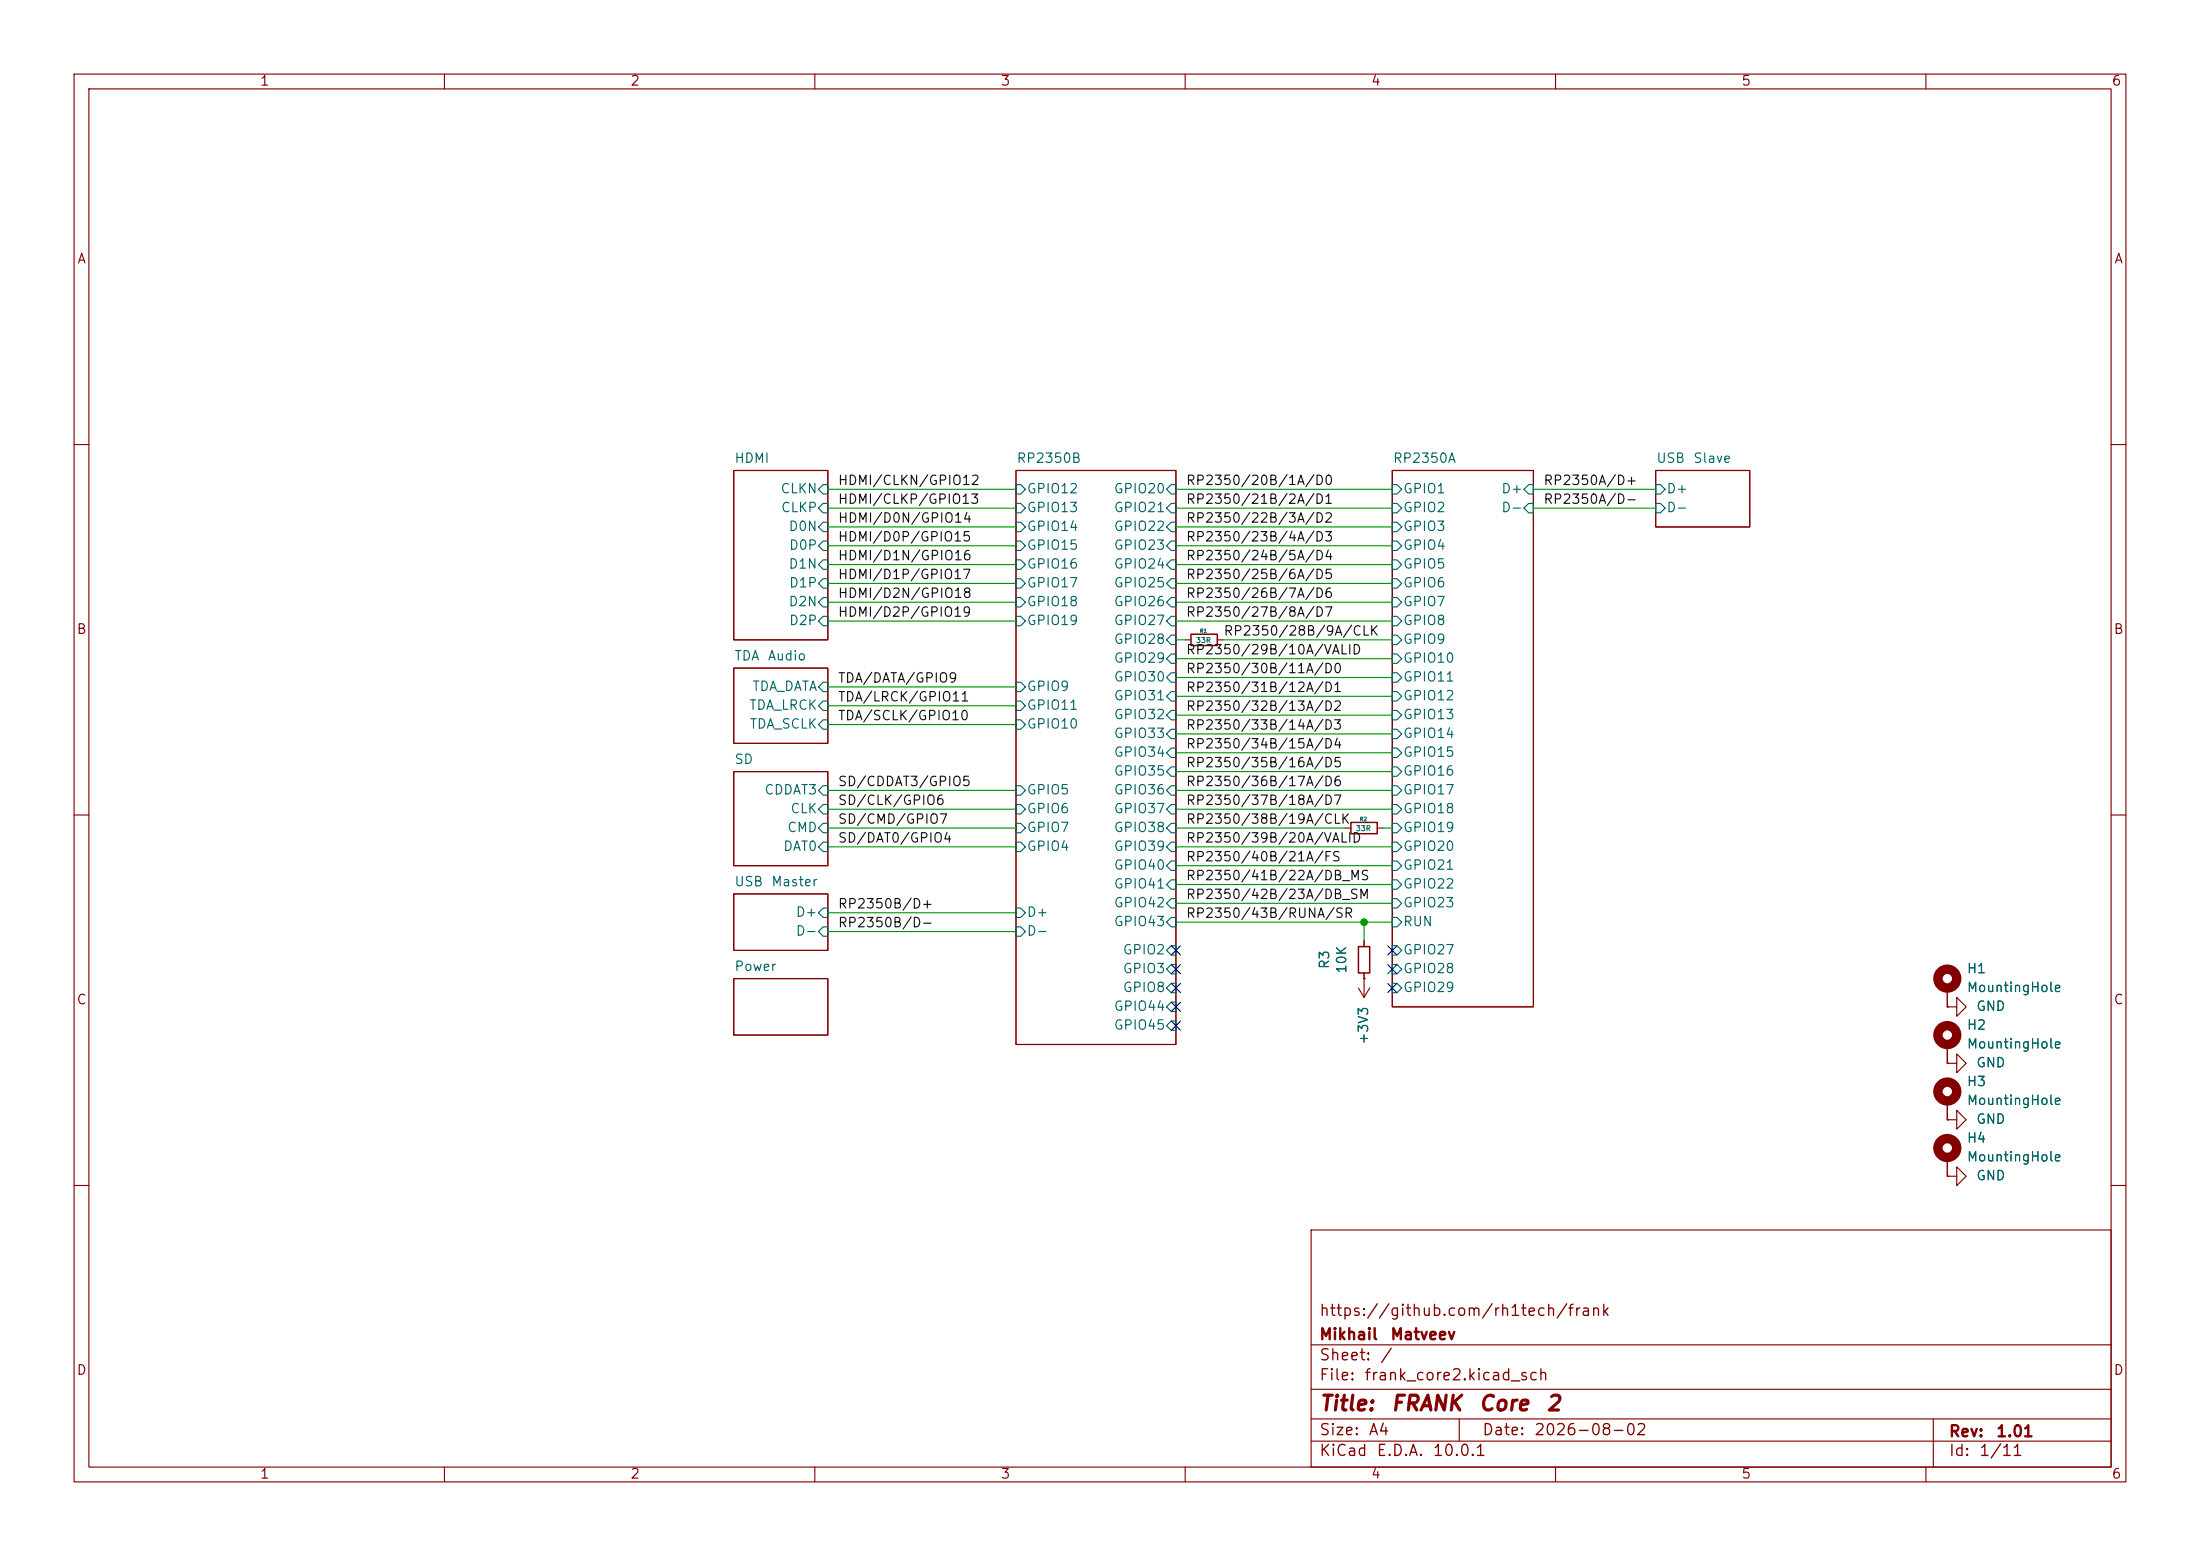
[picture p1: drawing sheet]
(kicad_sch
 (version 20260306)
 (generator "eeschema")
 (generator_version "10.0")
 (paper "A4")
 (title_block
  (title "${NAME}")
  (date "${DATE}")
  (rev "${VERSION}")
  (company "Mikhail Matveev")
  (comment 1 "https://github.com/rh1tech/frank"))
 (lib_symbols
  (symbol "FRANK:+3V3"
   (power global)
   (pin_numbers (hide yes))
   (pin_names
    (offset 0) (hide yes)) (exclude_from_sim no) (in_bom yes) (on_board yes)
   (in_pos_files yes)
   (duplicate_pin_numbers_are_jumpers no)
   (property "Reference" "#PWR" (at 0 -3.81 0) (show_name no) (do_not_autoplace no) (hide yes) (effects (font (size 1.27 1.27))))
   (property "Value" "+3V3" (at 0 3.556 0) (show_name no) (do_not_autoplace no) (effects (font (size 1.27 1.27))))
   (property "Footprint" "" (at 0 0 0) (show_name no) (do_not_autoplace no) (hide yes) (effects (font (size 1.27 1.27))))
   (property "Datasheet" "" (at 0 0 0) (show_name no) (do_not_autoplace no) (hide yes) (effects (font (size 1.27 1.27))))
   (property "Description" "Power symbol creates a global label with name \"+3V3\"" (at 0 0 0) (show_name no) (do_not_autoplace no) (hide yes) (effects (font (size 1.27 1.27))))
   (symbol "+3V3_0_1"
    (polyline (pts (xy -0.762 1.27) (xy 0 2.54)) (stroke (width 0) (type default)) (fill (type none)))
    (polyline (pts (xy 0 2.54) (xy 0.762 1.27)) (stroke (width 0) (type default)) (fill (type none)))
    (polyline (pts (xy 0 0) (xy 0 2.54)) (stroke (width 0) (type default)) (fill (type none))))
   (symbol "+3V3_1_1"
    (pin power_in line (at 0 0 90) (length 0) (name "" (effects (font (size 1.27 1.27)))) (number "1" (effects (font (size 1.27 1.27))))))
   (embedded_fonts no))
  (symbol "FRANK:GND"
   (power global)
   (pin_numbers (hide yes))
   (pin_names
    (offset 0) (hide yes)) (exclude_from_sim no) (in_bom yes) (on_board yes)
   (in_pos_files yes)
   (duplicate_pin_numbers_are_jumpers no)
   (property "Reference" "#PWR" (at 0 -6.35 0) (show_name no) (do_not_autoplace no) (hide yes) (effects (font (size 1.27 1.27))))
   (property "Value" "GND" (at 0 -3.81 0) (show_name no) (do_not_autoplace no) (effects (font (size 1.27 1.27))))
   (property "Footprint" "" (at 0 0 0) (show_name no) (do_not_autoplace no) (hide yes) (effects (font (size 1.27 1.27))))
   (property "Datasheet" "" (at 0 0 0) (show_name no) (do_not_autoplace no) (hide yes) (effects (font (size 1.27 1.27))))
   (property "Description" "Power symbol creates a global label with name \"GND\" , ground" (at 0 0 0) (show_name no) (do_not_autoplace no) (hide yes) (effects (font (size 1.27 1.27))))
   (symbol "GND_0_1"
    (polyline (pts (xy 0 0) (xy 0 -1.27) (xy 1.27 -1.27) (xy 0 -2.54) (xy -1.27 -1.27) (xy 0 -1.27)) (stroke (width 0) (type default)) (fill (type none))))
   (symbol "GND_1_1"
    (pin power_in line (at 0 0 270) (length 0) (name "" (effects (font (size 1.27 1.27)))) (number "1" (effects (font (size 1.27 1.27))))))
   (embedded_fonts no))
  (symbol "FRANK:LED"
   (pin_numbers (hide yes))
   (pin_names
    (offset 1.016) (hide yes)) (exclude_from_sim no) (in_bom yes) (on_board yes)
   (in_pos_files yes)
   (duplicate_pin_numbers_are_jumpers no)
   (property "Reference" "D" (at 0 2.54 0) (show_name no) (do_not_autoplace no) (effects (font (size 1.27 1.27))))
   (property "Value" "LED" (at 0 -2.54 0) (show_name no) (do_not_autoplace no) (effects (font (size 1.27 1.27))))
   (property "Footprint" "" (at 0 0 0) (show_name no) (do_not_autoplace no) (hide yes) (effects (font (size 1.27 1.27))))
   (property "Datasheet" "" (at 0 0 0) (show_name no) (do_not_autoplace no) (hide yes) (effects (font (size 1.27 1.27))))
   (property "Description" "Light emitting diode" (at 0 0 0) (show_name no) (do_not_autoplace no) (hide yes) (effects (font (size 1.27 1.27))))
   (property "Sim.Pins" "1=K 2=A" (at 0 0 0) (show_name no) (do_not_autoplace no) (hide yes) (effects (font (size 1.27 1.27))))
   (symbol "LED_0_1"
    (polyline (pts (xy -3.048 -0.762) (xy -4.572 -2.286) (xy -3.81 -2.286) (xy -4.572 -2.286) (xy -4.572 -1.524)) (stroke (width 0) (type default)) (fill (type none)))
    (polyline (pts (xy -1.778 -0.762) (xy -3.302 -2.286) (xy -2.54 -2.286) (xy -3.302 -2.286) (xy -3.302 -1.524)) (stroke (width 0) (type default)) (fill (type none)))
    (polyline (pts (xy -1.27 0) (xy 1.27 0)) (stroke (width 0) (type default)) (fill (type none)))
    (polyline (pts (xy -1.27 -1.27) (xy -1.27 1.27)) (stroke (width 0.254) (type default)) (fill (type none)))
    (polyline (pts (xy 1.27 -1.27) (xy 1.27 1.27) (xy -1.27 0) (xy 1.27 -1.27)) (stroke (width 0.254) (type default)) (fill (type none))))
   (symbol "LED_1_1"
    (pin passive line (at -3.81 0 0) (length 2.54) (name "K" (effects (font (size 1.27 1.27)))) (number "1" (effects (font (size 1.27 1.27)))))
    (pin passive line (at 3.81 0 180) (length 2.54) (name "A" (effects (font (size 1.27 1.27)))) (number "2" (effects (font (size 1.27 1.27))))))
   (embedded_fonts no))
  (symbol "FRANK:MountingHole_Pad"
   (pin_numbers (hide yes))
   (pin_names
    (offset 1.016) (hide yes)) (exclude_from_sim no) (in_bom no) (on_board yes)
   (in_pos_files yes)
   (duplicate_pin_numbers_are_jumpers no)
   (property "Reference" "H" (at 0 6.35 0) (show_name no) (do_not_autoplace no) (effects (font (size 1.27 1.27))))
   (property "Value" "MountingHole_Pad" (at 0 4.445 0) (show_name no) (do_not_autoplace no) (effects (font (size 1.27 1.27))))
   (property "Footprint" "" (at 0 0 0) (show_name no) (do_not_autoplace no) (hide yes) (effects (font (size 1.27 1.27))))
   (property "Datasheet" "" (at 0 0 0) (show_name no) (do_not_autoplace no) (hide yes) (effects (font (size 1.27 1.27))))
   (property "Description" "Mounting Hole with connection" (at 0 0 0) (show_name no) (do_not_autoplace no) (hide yes) (effects (font (size 1.27 1.27))))
   (symbol "MountingHole_Pad_0_1"
    (circle (center 0 1.27) (radius 1.27) (stroke (width 1.27) (type default)) (fill (type none))))
   (symbol "MountingHole_Pad_1_1"
    (pin input line (at 0 -2.54 90) (length 2.54) (name "1" (effects (font (size 1.27 1.27)))) (number "1" (effects (font (size 1.27 1.27))))))
   (embedded_fonts no))
  (symbol "FRANK:R"
   (pin_numbers (hide yes))
   (pin_names
    (offset 0)) (exclude_from_sim no) (in_bom yes) (on_board yes)
   (in_pos_files yes)
   (duplicate_pin_numbers_are_jumpers no)
   (property "Reference" "R" (at 2.032 0 90) (show_name no) (do_not_autoplace no) (effects (font (size 1.27 1.27))))
   (property "Value" "R" (at 0 0 90) (show_name no) (do_not_autoplace no) (effects (font (size 1.27 1.27))))
   (property "Footprint" "" (at -1.778 0 90) (show_name no) (do_not_autoplace no) (hide yes) (effects (font (size 1.27 1.27))))
   (property "Datasheet" "" (at 0 0 0) (show_name no) (do_not_autoplace no) (hide yes) (effects (font (size 1.27 1.27))))
   (property "Description" "Resistor" (at 0 0 0) (show_name no) (do_not_autoplace no) (hide yes) (effects (font (size 1.27 1.27))))
   (symbol "R_0_1"
    (rectangle (start -1.016 -2.54) (end 1.016 2.54) (stroke (width 0.254) (type default)) (fill (type none))))
   (symbol "R_1_1"
    (pin passive line (at 0 3.81 270) (length 1.27) (name "" (effects (font (size 1.27 1.27)))) (number "1" (effects (font (size 1.27 1.27)))))
    (pin passive line (at 0 -3.81 90) (length 1.27) (name "" (effects (font (size 1.27 1.27)))) (number "2" (effects (font (size 1.27 1.27))))))
   (embedded_fonts no))
  (symbol "FRANK:R_Small"
   (pin_numbers (hide yes))
   (pin_names
    (offset 0.254) (hide yes)) (exclude_from_sim no) (in_bom yes) (on_board yes)
   (in_pos_files yes)
   (duplicate_pin_numbers_are_jumpers no)
   (property "Reference" "R" (at 0 0 90) (show_name no) (do_not_autoplace no) (effects (font (size 1.016 1.016))))
   (property "Value" "R_Small" (at 1.778 0 90) (show_name no) (do_not_autoplace no) (effects (font (size 1.27 1.27))))
   (property "Footprint" "" (at 0 0 0) (show_name no) (do_not_autoplace no) (hide yes) (effects (font (size 1.27 1.27))))
   (property "Datasheet" "" (at 0 0 0) (show_name no) (do_not_autoplace no) (hide yes) (effects (font (size 1.27 1.27))))
   (property "Description" "Resistor, small symbol" (at 0 0 0) (show_name no) (do_not_autoplace no) (hide yes) (effects (font (size 1.27 1.27))))
   (symbol "R_Small_0_1"
    (rectangle (start -0.762 1.778) (end 0.762 -1.778) (stroke (width 0.2032) (type default)) (fill (type none))))
   (symbol "R_Small_1_1"
    (pin passive line (at 0 2.54 270) (length 0.762) (name "" (effects (font (size 1.27 1.27)))) (number "1" (effects (font (size 1.27 1.27)))))
    (pin passive line (at 0 -2.54 90) (length 0.762) (name "" (effects (font (size 1.27 1.27)))) (number "2" (effects (font (size 1.27 1.27))))))
   (embedded_fonts no)))
 (junction
  (at 184.15 124.46)
  (diameter 0)
  (color 0 0 0 0))
 (no_connect
  (at 187.96 133.35))
 (no_connect
  (at 158.75 133.35))
 (no_connect
  (at 158.75 130.81))
 (no_connect
  (at 158.75 135.89))
 (no_connect
  (at 158.75 138.43))
 (no_connect
  (at 187.96 128.27))
 (no_connect
  (at 187.96 130.81))
 (no_connect
  (at 158.75 128.27))
 (wire
  (pts (xy 207.01 66.04) (xy 223.52 66.04))
  (stroke (width 0) (type default)))
 (wire
  (pts (xy 184.15 124.46) (xy 187.96 124.46))
  (stroke (width 0) (type default)))
 (wire
  (pts (xy 158.75 124.46) (xy 184.15 124.46))
  (stroke (width 0) (type default)))
 (wire
  (pts (xy 158.75 119.38) (xy 187.96 119.38))
  (stroke (width 0) (type default)))
 (wire
  (pts (xy 158.75 83.82) (xy 187.96 83.82))
  (stroke (width 0) (type default)))
 (wire
  (pts (xy 111.76 114.3) (xy 137.16 114.3))
  (stroke (width 0) (type default)))
 (wire
  (pts (xy 158.75 78.74) (xy 187.96 78.74))
  (stroke (width 0) (type default)))
 (wire
  (pts (xy 158.75 109.22) (xy 187.96 109.22))
  (stroke (width 0) (type default)))
 (wire
  (pts (xy 111.76 83.82) (xy 137.16 83.82))
  (stroke (width 0) (type default)))
 (wire
  (pts (xy 158.75 111.76) (xy 181.61 111.76))
  (stroke (width 0) (type default)))
 (wire
  (pts (xy 158.75 73.66) (xy 187.96 73.66))
  (stroke (width 0) (type default)))
 (wire
  (pts (xy 111.76 68.58) (xy 137.16 68.58))
  (stroke (width 0) (type default)))
 (wire
  (pts (xy 158.75 86.36) (xy 160.02 86.36))
  (stroke (width 0) (type default)))
 (wire
  (pts (xy 111.76 73.66) (xy 137.16 73.66))
  (stroke (width 0) (type default)))
 (wire
  (pts (xy 158.75 81.28) (xy 187.96 81.28))
  (stroke (width 0) (type default)))
 (wire
  (pts (xy 158.75 93.98) (xy 187.96 93.98))
  (stroke (width 0) (type default)))
 (wire
  (pts (xy 111.76 125.73) (xy 137.16 125.73))
  (stroke (width 0) (type default)))
 (wire
  (pts (xy 111.76 106.68) (xy 137.16 106.68))
  (stroke (width 0) (type default)))
 (wire
  (pts (xy 158.75 88.9) (xy 187.96 88.9))
  (stroke (width 0) (type default)))
 (wire
  (pts (xy 158.75 121.92) (xy 187.96 121.92))
  (stroke (width 0) (type default)))
 (wire
  (pts (xy 158.75 76.2) (xy 187.96 76.2))
  (stroke (width 0) (type default)))
 (wire
  (pts (xy 158.75 68.58) (xy 187.96 68.58))
  (stroke (width 0) (type default)))
 (wire
  (pts (xy 207.01 68.58) (xy 223.52 68.58))
  (stroke (width 0) (type default)))
 (wire
  (pts (xy 184.15 127) (xy 184.15 124.46))
  (stroke (width 0) (type default)))
 (wire
  (pts (xy 158.75 114.3) (xy 187.96 114.3))
  (stroke (width 0) (type default)))
 (wire
  (pts (xy 111.76 76.2) (xy 137.16 76.2))
  (stroke (width 0) (type default)))
 (wire
  (pts (xy 158.75 106.68) (xy 187.96 106.68))
  (stroke (width 0) (type default)))
 (wire
  (pts (xy 111.76 81.28) (xy 137.16 81.28))
  (stroke (width 0) (type default)))
 (wire
  (pts (xy 111.76 109.22) (xy 137.16 109.22))
  (stroke (width 0) (type default)))
 (wire
  (pts (xy 111.76 111.76) (xy 137.16 111.76))
  (stroke (width 0) (type default)))
 (wire
  (pts (xy 111.76 78.74) (xy 137.16 78.74))
  (stroke (width 0) (type default)))
 (wire
  (pts (xy 158.75 91.44) (xy 187.96 91.44))
  (stroke (width 0) (type default)))
 (wire
  (pts (xy 111.76 97.79) (xy 137.16 97.79))
  (stroke (width 0) (type default)))
 (wire
  (pts (xy 158.75 96.52) (xy 187.96 96.52))
  (stroke (width 0) (type default)))
 (wire
  (pts (xy 111.76 66.04) (xy 137.16 66.04))
  (stroke (width 0) (type default)))
 (wire
  (pts (xy 186.69 111.76) (xy 187.96 111.76))
  (stroke (width 0) (type default)))
 (wire
  (pts (xy 158.75 99.06) (xy 187.96 99.06))
  (stroke (width 0) (type default)))
 (wire
  (pts (xy 158.75 101.6) (xy 187.96 101.6))
  (stroke (width 0) (type default)))
 (wire
  (pts (xy 111.76 95.25) (xy 137.16 95.25))
  (stroke (width 0) (type default)))
 (wire
  (pts (xy 158.75 71.12) (xy 187.96 71.12))
  (stroke (width 0) (type default)))
 (wire
  (pts (xy 111.76 71.12) (xy 137.16 71.12))
  (stroke (width 0) (type default)))
 (wire
  (pts (xy 158.75 66.04) (xy 187.96 66.04))
  (stroke (width 0) (type default)))
 (wire
  (pts (xy 158.75 104.14) (xy 187.96 104.14))
  (stroke (width 0) (type default)))
 (wire
  (pts (xy 158.75 116.84) (xy 187.96 116.84))
  (stroke (width 0) (type default)))
 (wire
  (pts (xy 165.1 86.36) (xy 187.96 86.36))
  (stroke (width 0) (type default)))
 (wire
  (pts (xy 111.76 123.19) (xy 137.16 123.19))
  (stroke (width 0) (type default)))
 (wire
  (pts (xy 111.76 92.71) (xy 137.16 92.71))
  (stroke (width 0) (type default)))
 (label "RP2350{slash}33B{slash}14A{slash}D3"
  (at 160.02 99.06 0)
  (effects (font (size 1.27 1.27)) (justify left bottom)))
 (label "HDMI{slash}CLKN{slash}GPIO12"
  (at 113.03 66.04 0)
  (effects (font (size 1.27 1.27)) (justify left bottom)))
 (label "RP2350B{slash}D+"
  (at 113.03 123.19 0)
  (effects (font (size 1.27 1.27)) (justify left bottom)))
 (label "SD{slash}CMD{slash}GPIO7"
  (at 113.03 111.76 0)
  (effects (font (size 1.27 1.27)) (justify left bottom)))
 (label "RP2350{slash}41B{slash}22A{slash}DB_MS"
  (at 160.02 119.38 0)
  (effects (font (size 1.27 1.27)) (justify left bottom)))
 (label "RP2350{slash}36B{slash}17A{slash}D6"
  (at 160.02 106.68 0)
  (effects (font (size 1.27 1.27)) (justify left bottom)))
 (label "RP2350{slash}32B{slash}13A{slash}D2"
  (at 160.02 96.52 0)
  (effects (font (size 1.27 1.27)) (justify left bottom)))
 (label "HDMI{slash}D1N{slash}GPIO16"
  (at 113.03 76.2 0)
  (effects (font (size 1.27 1.27)) (justify left bottom)))
 (label "TDA{slash}SCLK{slash}GPIO10"
  (at 113.03 97.79 0)
  (effects (font (size 1.27 1.27)) (justify left bottom)))
 (label "SD{slash}DAT0{slash}GPIO4"
  (at 113.03 114.3 0)
  (effects (font (size 1.27 1.27)) (justify left bottom)))
 (label "RP2350{slash}39B{slash}20A{slash}VALID"
  (at 160.02 114.3 0)
  (effects (font (size 1.27 1.27)) (justify left bottom)))
 (label "RP2350{slash}34B{slash}15A{slash}D4"
  (at 160.02 101.6 0)
  (effects (font (size 1.27 1.27)) (justify left bottom)))
 (label "RP2350{slash}24B{slash}5A{slash}D4"
  (at 160.02 76.2 0)
  (effects (font (size 1.27 1.27)) (justify left bottom)))
 (label "RP2350{slash}28B{slash}9A{slash}CLK"
  (at 165.1 86.36 0)
  (effects (font (size 1.27 1.27)) (justify left bottom)))
 (label "TDA{slash}LRCK{slash}GPIO11"
  (at 113.03 95.25 0)
  (effects (font (size 1.27 1.27)) (justify left bottom)))
 (label "RP2350{slash}21B{slash}2A{slash}D1"
  (at 160.02 68.58 0)
  (effects (font (size 1.27 1.27)) (justify left bottom)))
 (label "RP2350{slash}20B{slash}1A{slash}D0"
  (at 160.02 66.04 0)
  (effects (font (size 1.27 1.27)) (justify left bottom)))
 (label "HDMI{slash}D2P{slash}GPIO19"
  (at 113.03 83.82 0)
  (effects (font (size 1.27 1.27)) (justify left bottom)))
 (label "RP2350{slash}23B{slash}4A{slash}D3"
  (at 160.02 73.66 0)
  (effects (font (size 1.27 1.27)) (justify left bottom)))
 (label "RP2350{slash}31B{slash}12A{slash}D1"
  (at 160.02 93.98 0)
  (effects (font (size 1.27 1.27)) (justify left bottom)))
 (label "HDMI{slash}CLKP{slash}GPIO13"
  (at 113.03 68.58 0)
  (effects (font (size 1.27 1.27)) (justify left bottom)))
 (label "RP2350{slash}30B{slash}11A{slash}D0"
  (at 160.02 91.44 0)
  (effects (font (size 1.27 1.27)) (justify left bottom)))
 (label "SD{slash}CDDAT3{slash}GPIO5"
  (at 113.03 106.68 0)
  (effects (font (size 1.27 1.27)) (justify left bottom)))
 (label "RP2350{slash}29B{slash}10A{slash}VALID"
  (at 160.02 88.9 0)
  (effects (font (size 1.27 1.27)) (justify left bottom)))
 (label "HDMI{slash}D0P{slash}GPIO15"
  (at 113.03 73.66 0)
  (effects (font (size 1.27 1.27)) (justify left bottom)))
 (label "RP2350{slash}38B{slash}19A{slash}CLK"
  (at 160.02 111.76 0)
  (effects (font (size 1.27 1.27)) (justify left bottom)))
 (label "RP2350{slash}35B{slash}16A{slash}D5"
  (at 160.02 104.14 0)
  (effects (font (size 1.27 1.27)) (justify left bottom)))
 (label "RP2350{slash}26B{slash}7A{slash}D6"
  (at 160.02 81.28 0)
  (effects (font (size 1.27 1.27)) (justify left bottom)))
 (label "RP2350A{slash}D+"
  (at 208.28 66.04 0)
  (effects (font (size 1.27 1.27)) (justify left bottom)))
 (label "RP2350{slash}43B{slash}RUNA{slash}SR"
  (at 160.02 124.46 0)
  (effects (font (size 1.27 1.27)) (justify left bottom)))
 (label "RP2350{slash}22B{slash}3A{slash}D2"
  (at 160.02 71.12 0)
  (effects (font (size 1.27 1.27)) (justify left bottom)))
 (label "TDA{slash}DATA{slash}GPIO9"
  (at 113.03 92.71 0)
  (effects (font (size 1.27 1.27)) (justify left bottom)))
 (label "RP2350{slash}40B{slash}21A{slash}FS"
  (at 160.02 116.84 0)
  (effects (font (size 1.27 1.27)) (justify left bottom)))
 (label "RP2350{slash}25B{slash}6A{slash}D5"
  (at 160.02 78.74 0)
  (effects (font (size 1.27 1.27)) (justify left bottom)))
 (label "HDMI{slash}D2N{slash}GPIO18"
  (at 113.03 81.28 0)
  (effects (font (size 1.27 1.27)) (justify left bottom)))
 (label "RP2350A{slash}D-"
  (at 208.28 68.58 0)
  (effects (font (size 1.27 1.27)) (justify left bottom)))
 (label "RP2350{slash}27B{slash}8A{slash}D7"
  (at 160.02 83.82 0)
  (effects (font (size 1.27 1.27)) (justify left bottom)))
 (label "HDMI{slash}D1P{slash}GPIO17"
  (at 113.03 78.74 0)
  (effects (font (size 1.27 1.27)) (justify left bottom)))
 (label "RP2350{slash}42B{slash}23A{slash}DB_SM"
  (at 160.02 121.92 0)
  (effects (font (size 1.27 1.27)) (justify left bottom)))
 (label "RP2350{slash}37B{slash}18A{slash}D7"
  (at 160.02 109.22 0)
  (effects (font (size 1.27 1.27)) (justify left bottom)))
 (label "HDMI{slash}D0N{slash}GPIO14"
  (at 113.0412 71.12 0)
  (effects (font (size 1.27 1.27)) (justify left bottom)))
 (label "RP2350B{slash}D-"
  (at 113.03 125.73 0)
  (effects (font (size 1.27 1.27)) (justify left bottom)))
 (label "SD{slash}CLK{slash}GPIO6"
  (at 113.03 109.22 0)
  (effects (font (size 1.27 1.27)) (justify left bottom)))
 (symbol
  (lib_id "FRANK:GND")
  (at 262.89 151.13 90)
  (unit 1)
  (body_style 1)
  (exclude_from_sim no)
  (in_bom yes)
  (on_board yes)
  (in_pos_files yes)
  (dnp no)
  (property "Reference" "#PWR04" (at 269.24 151.13 0) (hide yes) (show_name no) (do_not_autoplace no) (effects (font (size 1.27 1.27))))
  (property "Value" "GND" (at 266.7 151.1301 90) (show_name no) (do_not_autoplace no) (effects (font (size 1.27 1.27)) (justify right)))
  (property "Footprint" "" (at 262.89 151.13 0) (hide yes) (show_name no) (do_not_autoplace no) (effects (font (size 1.27 1.27))))
  (property "Datasheet" "" (at 262.89 151.13 0) (hide yes) (show_name no) (do_not_autoplace no) (effects (font (size 1.27 1.27))))
  (property "Description" "Power symbol creates a global label with name \"GND\" , ground" (at 262.89 151.13 0) (hide yes) (show_name no) (do_not_autoplace no) (effects (font (size 1.27 1.27))))
  (pin "1"))
 (symbol
  (lib_id "FRANK:MountingHole_Pad")
  (at 262.89 148.59 0)
  (unit 1)
  (body_style 1)
  (exclude_from_sim no)
  (in_bom no)
  (on_board yes)
  (in_pos_files yes)
  (dnp no)
  (fields_autoplaced yes)
  (property "Reference" "H3" (at 265.43 146.0499 0) (show_name no) (do_not_autoplace no) (effects (font (size 1.27 1.27)) (justify left)))
  (property "Value" "MountingHole" (at 265.43 148.5899 0) (show_name no) (do_not_autoplace no) (effects (font (size 1.27 1.27)) (justify left)))
  (property "Footprint" "FRANK:MountingHole_2.5mm_Pad_Via" (at 262.89 148.59 0) (hide yes) (show_name no) (do_not_autoplace no) (effects (font (size 1.27 1.27))))
  (property "Datasheet" "" (at 262.89 148.59 0) (hide yes) (show_name no) (do_not_autoplace no) (effects (font (size 1.27 1.27))))
  (property "Description" "Mounting Hole with connection" (at 262.89 148.59 0) (hide yes) (show_name no) (do_not_autoplace no) (effects (font (size 1.27 1.27))))
  (pin "1"))
 (symbol
  (lib_id "FRANK:R_Small")
  (at 184.15 111.76 270)
  (unit 1)
  (body_style 1)
  (exclude_from_sim no)
  (in_bom yes)
  (on_board yes)
  (in_pos_files yes)
  (dnp no)
  (property "Reference" "R2" (at 184.15 110.49 90) (show_name no) (do_not_autoplace no) (effects (font (size 0.5 0.5))))
  (property "Value" "33R" (at 184.15 111.76 90) (show_name no) (do_not_autoplace no) (effects (font (size 0.7 0.7))))
  (property "Footprint" "FRANK:R_0603_1608Metric" (at 184.15 111.76 0) (hide yes) (show_name no) (do_not_autoplace no) (effects (font (size 1.27 1.27))))
  (property "Datasheet" "" (at 184.15 111.76 0) (hide yes) (show_name no) (do_not_autoplace no) (effects (font (size 1.27 1.27))))
  (property "Description" "Resistor, small symbol" (at 184.15 111.76 0) (hide yes) (show_name no) (do_not_autoplace no) (effects (font (size 1.27 1.27))))
  (property "LCSC" "" (at 184.15 111.76 0) (hide yes) (show_name no) (do_not_autoplace no) (effects (font (size 1.27 1.27))))
  (property "AliExpress" "https://www.aliexpress.com/item/1005005945735199.html" (at 184.15 111.76 0) (hide yes) (show_name no) (do_not_autoplace no) (effects (font (size 1.27 1.27))))
  (property "Sim.Device" "" (at 184.15 111.76 0) (show_name no) (do_not_autoplace no) (effects (font (size 1.27 1.27))))
  (property "Height" "" (at 184.15 111.76 0) (show_name no) (do_not_autoplace no) (effects (font (size 1.27 1.27))))
  (property "MANUFACTURER" "" (at 184.15 111.76 0) (show_name no) (do_not_autoplace no) (effects (font (size 1.27 1.27))))
  (property "MAXIMUM_PACKAGE_HEIGHT" "" (at 184.15 111.76 0) (show_name no) (do_not_autoplace no) (effects (font (size 1.27 1.27))))
  (property "Manufacturer_Name" "" (at 184.15 111.76 0) (show_name no) (do_not_autoplace no) (effects (font (size 1.27 1.27))))
  (property "Manufacturer_Part_Number" "" (at 184.15 111.76 0) (show_name no) (do_not_autoplace no) (effects (font (size 1.27 1.27))))
  (property "Mouser Part Number" "" (at 184.15 111.76 0) (show_name no) (do_not_autoplace no) (effects (font (size 1.27 1.27))))
  (property "Mouser Price/Stock" "" (at 184.15 111.76 0) (show_name no) (do_not_autoplace no) (effects (font (size 1.27 1.27))))
  (property "PARTREV" "" (at 184.15 111.76 0) (show_name no) (do_not_autoplace no) (effects (font (size 1.27 1.27))))
  (property "STANDARD" "" (at 184.15 111.76 0) (show_name no) (do_not_autoplace no) (effects (font (size 1.27 1.27))))
  (pin "1")
  (pin "2"))
 (symbol
  (lib_id "FRANK:R_Small")
  (at 162.56 86.36 270)
  (unit 1)
  (body_style 1)
  (exclude_from_sim no)
  (in_bom yes)
  (on_board yes)
  (in_pos_files yes)
  (dnp no)
  (property "Reference" "R1" (at 162.56 85.09 90) (show_name no) (do_not_autoplace no) (effects (font (size 0.5 0.5))))
  (property "Value" "33R" (at 162.56 86.36 90) (show_name no) (do_not_autoplace no) (effects (font (size 0.7 0.7))))
  (property "Footprint" "FRANK:R_0603_1608Metric" (at 162.56 86.36 0) (hide yes) (show_name no) (do_not_autoplace no) (effects (font (size 1.27 1.27))))
  (property "Datasheet" "" (at 162.56 86.36 0) (hide yes) (show_name no) (do_not_autoplace no) (effects (font (size 1.27 1.27))))
  (property "Description" "Resistor, small symbol" (at 162.56 86.36 0) (hide yes) (show_name no) (do_not_autoplace no) (effects (font (size 1.27 1.27))))
  (property "LCSC" "" (at 162.56 86.36 0) (hide yes) (show_name no) (do_not_autoplace no) (effects (font (size 1.27 1.27))))
  (property "AliExpress" "https://www.aliexpress.com/item/1005005945735199.html" (at 162.56 86.36 0) (hide yes) (show_name no) (do_not_autoplace no) (effects (font (size 1.27 1.27))))
  (property "Sim.Device" "" (at 162.56 86.36 0) (show_name no) (do_not_autoplace no) (effects (font (size 1.27 1.27))))
  (property "Height" "" (at 162.56 86.36 0) (show_name no) (do_not_autoplace no) (effects (font (size 1.27 1.27))))
  (property "MANUFACTURER" "" (at 162.56 86.36 0) (show_name no) (do_not_autoplace no) (effects (font (size 1.27 1.27))))
  (property "MAXIMUM_PACKAGE_HEIGHT" "" (at 162.56 86.36 0) (show_name no) (do_not_autoplace no) (effects (font (size 1.27 1.27))))
  (property "Manufacturer_Name" "" (at 162.56 86.36 0) (show_name no) (do_not_autoplace no) (effects (font (size 1.27 1.27))))
  (property "Manufacturer_Part_Number" "" (at 162.56 86.36 0) (show_name no) (do_not_autoplace no) (effects (font (size 1.27 1.27))))
  (property "Mouser Part Number" "" (at 162.56 86.36 0) (show_name no) (do_not_autoplace no) (effects (font (size 1.27 1.27))))
  (property "Mouser Price/Stock" "" (at 162.56 86.36 0) (show_name no) (do_not_autoplace no) (effects (font (size 1.27 1.27))))
  (property "PARTREV" "" (at 162.56 86.36 0) (show_name no) (do_not_autoplace no) (effects (font (size 1.27 1.27))))
  (property "STANDARD" "" (at 162.56 86.36 0) (show_name no) (do_not_autoplace no) (effects (font (size 1.27 1.27))))
  (pin "1")
  (pin "2"))
 (symbol
  (lib_id "FRANK:R_Small")
  (at 184.15 129.54 0)
  (unit 1)
  (body_style 1)
  (exclude_from_sim no)
  (in_bom yes)
  (on_board yes)
  (in_pos_files yes)
  (dnp no)
  (property "Reference" "R3" (at 178.8922 129.54 90) (show_name no) (do_not_autoplace no) (effects (font (size 1.27 1.27))))
  (property "Value" "10K" (at 181.2036 129.54 90) (show_name no) (do_not_autoplace no) (effects (font (size 1.27 1.27))))
  (property "Footprint" "FRANK:R_0603_1608Metric" (at 184.15 129.54 0) (hide yes) (show_name no) (do_not_autoplace no) (effects (font (size 1.27 1.27))))
  (property "Datasheet" "" (at 184.15 129.54 0) (hide yes) (show_name no) (do_not_autoplace no) (effects (font (size 1.27 1.27))))
  (property "Description" "Resistor, small symbol" (at 184.15 129.54 0) (hide yes) (show_name no) (do_not_autoplace no) (effects (font (size 1.27 1.27))))
  (property "Sim.Device" "" (at 184.15 129.54 0) (show_name no) (do_not_autoplace no) (effects (font (size 1.27 1.27))))
  (property "AliExpress" "https://www.vishay.com/docs/28952/mcs0402at-mct0603at-mcu0805at-mca1206at.pdf" (at 184.15 129.54 0) (hide yes) (show_name no) (do_not_autoplace no) (effects (font (size 1.27 1.27))))
  (property "Height" "" (at 184.15 129.54 0) (show_name no) (do_not_autoplace no) (effects (font (size 1.27 1.27))))
  (property "MANUFACTURER" "" (at 184.15 129.54 0) (show_name no) (do_not_autoplace no) (effects (font (size 1.27 1.27))))
  (property "MAXIMUM_PACKAGE_HEIGHT" "" (at 184.15 129.54 0) (show_name no) (do_not_autoplace no) (effects (font (size 1.27 1.27))))
  (property "Manufacturer_Name" "" (at 184.15 129.54 0) (show_name no) (do_not_autoplace no) (effects (font (size 1.27 1.27))))
  (property "Manufacturer_Part_Number" "" (at 184.15 129.54 0) (show_name no) (do_not_autoplace no) (effects (font (size 1.27 1.27))))
  (property "Mouser Part Number" "" (at 184.15 129.54 0) (show_name no) (do_not_autoplace no) (effects (font (size 1.27 1.27))))
  (property "Mouser Price/Stock" "" (at 184.15 129.54 0) (show_name no) (do_not_autoplace no) (effects (font (size 1.27 1.27))))
  (property "PARTREV" "" (at 184.15 129.54 0) (show_name no) (do_not_autoplace no) (effects (font (size 1.27 1.27))))
  (property "STANDARD" "" (at 184.15 129.54 0) (show_name no) (do_not_autoplace no) (effects (font (size 1.27 1.27))))
  (pin "1")
  (pin "2"))
 (symbol
  (lib_id "FRANK:MountingHole_Pad")
  (at 262.89 156.21 0)
  (unit 1)
  (body_style 1)
  (exclude_from_sim no)
  (in_bom no)
  (on_board yes)
  (in_pos_files yes)
  (dnp no)
  (fields_autoplaced yes)
  (property "Reference" "H4" (at 265.43 153.6699 0) (show_name no) (do_not_autoplace no) (effects (font (size 1.27 1.27)) (justify left)))
  (property "Value" "MountingHole" (at 265.43 156.2099 0) (show_name no) (do_not_autoplace no) (effects (font (size 1.27 1.27)) (justify left)))
  (property "Footprint" "FRANK:MountingHole_2.5mm_Pad_Via" (at 262.89 156.21 0) (hide yes) (show_name no) (do_not_autoplace no) (effects (font (size 1.27 1.27))))
  (property "Datasheet" "" (at 262.89 156.21 0) (hide yes) (show_name no) (do_not_autoplace no) (effects (font (size 1.27 1.27))))
  (property "Description" "Mounting Hole with connection" (at 262.89 156.21 0) (hide yes) (show_name no) (do_not_autoplace no) (effects (font (size 1.27 1.27))))
  (pin "1"))
 (symbol
  (lib_id "FRANK:GND")
  (at 262.89 135.89 90)
  (unit 1)
  (body_style 1)
  (exclude_from_sim no)
  (in_bom yes)
  (on_board yes)
  (in_pos_files yes)
  (dnp no)
  (property "Reference" "#PWR02" (at 269.24 135.89 0) (hide yes) (show_name no) (do_not_autoplace no) (effects (font (size 1.27 1.27))))
  (property "Value" "GND" (at 266.7 135.8901 90) (show_name no) (do_not_autoplace no) (effects (font (size 1.27 1.27)) (justify right)))
  (property "Footprint" "" (at 262.89 135.89 0) (hide yes) (show_name no) (do_not_autoplace no) (effects (font (size 1.27 1.27))))
  (property "Datasheet" "" (at 262.89 135.89 0) (hide yes) (show_name no) (do_not_autoplace no) (effects (font (size 1.27 1.27))))
  (property "Description" "Power symbol creates a global label with name \"GND\" , ground" (at 262.89 135.89 0) (hide yes) (show_name no) (do_not_autoplace no) (effects (font (size 1.27 1.27))))
  (pin "1"))
 (symbol
  (lib_id "FRANK:MountingHole_Pad")
  (at 262.89 133.35 0)
  (unit 1)
  (body_style 1)
  (exclude_from_sim no)
  (in_bom no)
  (on_board yes)
  (in_pos_files yes)
  (dnp no)
  (fields_autoplaced yes)
  (property "Reference" "H1" (at 265.43 130.8099 0) (show_name no) (do_not_autoplace no) (effects (font (size 1.27 1.27)) (justify left)))
  (property "Value" "MountingHole" (at 265.43 133.3499 0) (show_name no) (do_not_autoplace no) (effects (font (size 1.27 1.27)) (justify left)))
  (property "Footprint" "FRANK:MountingHole_2.5mm_Pad_Via" (at 262.89 133.35 0) (hide yes) (show_name no) (do_not_autoplace no) (effects (font (size 1.27 1.27))))
  (property "Datasheet" "" (at 262.89 133.35 0) (hide yes) (show_name no) (do_not_autoplace no) (effects (font (size 1.27 1.27))))
  (property "Description" "Mounting Hole with connection" (at 262.89 133.35 0) (hide yes) (show_name no) (do_not_autoplace no) (effects (font (size 1.27 1.27))))
  (pin "1"))
 (symbol
  (lib_id "FRANK:GND")
  (at 262.89 158.75 90)
  (unit 1)
  (body_style 1)
  (exclude_from_sim no)
  (in_bom yes)
  (on_board yes)
  (in_pos_files yes)
  (dnp no)
  (property "Reference" "#PWR05" (at 269.24 158.75 0) (hide yes) (show_name no) (do_not_autoplace no) (effects (font (size 1.27 1.27))))
  (property "Value" "GND" (at 266.7 158.7501 90) (show_name no) (do_not_autoplace no) (effects (font (size 1.27 1.27)) (justify right)))
  (property "Footprint" "" (at 262.89 158.75 0) (hide yes) (show_name no) (do_not_autoplace no) (effects (font (size 1.27 1.27))))
  (property "Datasheet" "" (at 262.89 158.75 0) (hide yes) (show_name no) (do_not_autoplace no) (effects (font (size 1.27 1.27))))
  (property "Description" "Power symbol creates a global label with name \"GND\" , ground" (at 262.89 158.75 0) (hide yes) (show_name no) (do_not_autoplace no) (effects (font (size 1.27 1.27))))
  (pin "1"))
 (symbol
  (lib_id "FRANK:GND")
  (at 262.89 143.51 90)
  (unit 1)
  (body_style 1)
  (exclude_from_sim no)
  (in_bom yes)
  (on_board yes)
  (in_pos_files yes)
  (dnp no)
  (property "Reference" "#PWR03" (at 269.24 143.51 0) (hide yes) (show_name no) (do_not_autoplace no) (effects (font (size 1.27 1.27))))
  (property "Value" "GND" (at 266.7 143.5101 90) (show_name no) (do_not_autoplace no) (effects (font (size 1.27 1.27)) (justify right)))
  (property "Footprint" "" (at 262.89 143.51 0) (hide yes) (show_name no) (do_not_autoplace no) (effects (font (size 1.27 1.27))))
  (property "Datasheet" "" (at 262.89 143.51 0) (hide yes) (show_name no) (do_not_autoplace no) (effects (font (size 1.27 1.27))))
  (property "Description" "Power symbol creates a global label with name \"GND\" , ground" (at 262.89 143.51 0) (hide yes) (show_name no) (do_not_autoplace no) (effects (font (size 1.27 1.27))))
  (pin "1"))
 (symbol
  (lib_id "FRANK:+3V3")
  (at 184.15 132.08 180)
  (unit 1)
  (body_style 1)
  (exclude_from_sim no)
  (in_bom yes)
  (on_board yes)
  (in_pos_files yes)
  (dnp no)
  (property "Reference" "#PWR01" (at 184.15 128.27 0) (hide yes) (show_name no) (do_not_autoplace no) (effects (font (size 1.27 1.27))))
  (property "Value" "+3V3" (at 184.15 138.43 90) (show_name no) (do_not_autoplace no) (effects (font (size 1.27 1.27))))
  (property "Footprint" "" (at 184.15 132.08 0) (hide yes) (show_name no) (do_not_autoplace no) (effects (font (size 1.27 1.27))))
  (property "Datasheet" "" (at 184.15 132.08 0) (hide yes) (show_name no) (do_not_autoplace no) (effects (font (size 1.27 1.27))))
  (property "Description" "Power symbol creates a global label with name \"+3V3\"" (at 184.15 132.08 0) (hide yes) (show_name no) (do_not_autoplace no) (effects (font (size 1.27 1.27))))
  (pin "1"))
 (symbol
  (lib_id "FRANK:MountingHole_Pad")
  (at 262.89 140.97 0)
  (unit 1)
  (body_style 1)
  (exclude_from_sim no)
  (in_bom no)
  (on_board yes)
  (in_pos_files yes)
  (dnp no)
  (fields_autoplaced yes)
  (property "Reference" "H2" (at 265.43 138.4299 0) (show_name no) (do_not_autoplace no) (effects (font (size 1.27 1.27)) (justify left)))
  (property "Value" "MountingHole" (at 265.43 140.9699 0) (show_name no) (do_not_autoplace no) (effects (font (size 1.27 1.27)) (justify left)))
  (property "Footprint" "FRANK:MountingHole_2.5mm_Pad_Via" (at 262.89 140.97 0) (hide yes) (show_name no) (do_not_autoplace no) (effects (font (size 1.27 1.27))))
  (property "Datasheet" "" (at 262.89 140.97 0) (hide yes) (show_name no) (do_not_autoplace no) (effects (font (size 1.27 1.27))))
  (property "Description" "Mounting Hole with connection" (at 262.89 140.97 0) (hide yes) (show_name no) (do_not_autoplace no) (effects (font (size 1.27 1.27))))
  (pin "1"))
 (sheet
  (at 99.06 132.08)
  (size 12.7 7.62)
  (exclude_from_sim no)
  (in_bom yes)
  (on_board yes)
  (dnp no)
  (fields_autoplaced yes)
  (stroke (width 0.1524) (type solid))
  (fill (color 0 0 0 0))
  (property "Sheetname" "Power" (at 99.06 131.3684 0) (show_name no) (do_not_autoplace no) (effects (font (size 1.27 1.27)) (justify left bottom)))
  (property "Sheetfile" "power.kicad_sch" (at 99.06 140.2846 0) (hide yes) (show_name no) (do_not_autoplace no) (effects (font (size 1.27 1.27)) (justify left top))))
 (sheet
  (at 99.06 63.5)
  (size 12.7 22.86)
  (exclude_from_sim no)
  (in_bom yes)
  (on_board yes)
  (dnp no)
  (fields_autoplaced yes)
  (stroke (width 0.1524) (type solid))
  (fill (color 0 0 0 0))
  (property "Sheetname" "HDMI" (at 99.06 62.7884 0) (show_name no) (do_not_autoplace no) (effects (font (size 1.27 1.27)) (justify left bottom)))
  (property "Sheetfile" "hdmi.kicad_sch" (at 99.06 86.9446 0) (hide yes) (show_name no) (do_not_autoplace no) (effects (font (size 1.27 1.27)) (justify left top)))
  (pin "CLKN" input (at 111.76 66.04 0) (effects (font (size 1.27 1.27)) (justify right)))
  (pin "CLKP" input (at 111.76 68.58 0) (effects (font (size 1.27 1.27)) (justify right)))
  (pin "D0N" input (at 111.76 71.12 0) (effects (font (size 1.27 1.27)) (justify right)))
  (pin "D0P" input (at 111.76 73.66 0) (effects (font (size 1.27 1.27)) (justify right)))
  (pin "D1N" input (at 111.76 76.2 0) (effects (font (size 1.27 1.27)) (justify right)))
  (pin "D1P" input (at 111.76 78.74 0) (effects (font (size 1.27 1.27)) (justify right)))
  (pin "D2N" input (at 111.76 81.28 0) (effects (font (size 1.27 1.27)) (justify right)))
  (pin "D2P" input (at 111.76 83.82 0) (effects (font (size 1.27 1.27)) (justify right))))
 (sheet
  (at 223.52 63.5)
  (size 12.7 7.62)
  (exclude_from_sim no)
  (in_bom yes)
  (on_board yes)
  (dnp no)
  (fields_autoplaced yes)
  (stroke (width 0.1524) (type solid))
  (fill (color 0 0 0 0))
  (property "Sheetname" "USB Slave" (at 223.52 62.7884 0) (show_name no) (do_not_autoplace no) (effects (font (size 1.27 1.27)) (justify left bottom)))
  (property "Sheetfile" "usb_slave.kicad_sch" (at 223.52 71.7046 0) (hide yes) (show_name no) (do_not_autoplace no) (effects (font (size 1.27 1.27)) (justify left top)))
  (pin "D+" input (at 223.52 66.04 180) (effects (font (size 1.27 1.27)) (justify left)))
  (pin "D-" input (at 223.52 68.58 180) (effects (font (size 1.27 1.27)) (justify left))))
 (sheet
  (at 137.16 63.5)
  (size 21.59 77.47)
  (exclude_from_sim no)
  (in_bom yes)
  (on_board yes)
  (dnp no)
  (fields_autoplaced yes)
  (stroke (width 0.1524) (type solid))
  (fill (color 0 0 0 0))
  (property "Sheetname" "RP2350B" (at 137.16 62.7884 0) (show_name no) (do_not_autoplace no) (effects (font (size 1.27 1.27)) (justify left bottom)))
  (property "Sheetfile" "rp2350b_master.kicad_sch" (at 137.16 141.5546 0) (hide yes) (show_name no) (do_not_autoplace no) (effects (font (size 1.27 1.27)) (justify left top)))
  (pin "D+" input (at 137.16 123.19 180) (effects (font (size 1.27 1.27)) (justify left)))
  (pin "D-" input (at 137.16 125.73 180) (effects (font (size 1.27 1.27)) (justify left)))
  (pin "GPIO11" input (at 137.16 95.25 180) (effects (font (size 1.27 1.27)) (justify left)))
  (pin "GPIO12" input (at 137.16 66.04 180) (effects (font (size 1.27 1.27)) (justify left)))
  (pin "GPIO13" input (at 137.16 68.58 180) (effects (font (size 1.27 1.27)) (justify left)))
  (pin "GPIO14" input (at 137.16 71.12 180) (effects (font (size 1.27 1.27)) (justify left)))
  (pin "GPIO15" input (at 137.16 73.66 180) (effects (font (size 1.27 1.27)) (justify left)))
  (pin "GPIO16" input (at 137.16 76.2 180) (effects (font (size 1.27 1.27)) (justify left)))
  (pin "GPIO17" input (at 137.16 78.74 180) (effects (font (size 1.27 1.27)) (justify left)))
  (pin "GPIO18" input (at 137.16 81.28 180) (effects (font (size 1.27 1.27)) (justify left)))
  (pin "GPIO19" input (at 137.16 83.82 180) (effects (font (size 1.27 1.27)) (justify left)))
  (pin "GPIO20" input (at 158.75 66.04 0) (effects (font (size 1.27 1.27)) (justify right)))
  (pin "GPIO21" input (at 158.75 68.58 0) (effects (font (size 1.27 1.27)) (justify right)))
  (pin "GPIO22" input (at 158.75 71.12 0) (effects (font (size 1.27 1.27)) (justify right)))
  (pin "GPIO23" input (at 158.75 73.66 0) (effects (font (size 1.27 1.27)) (justify right)))
  (pin "GPIO26" input (at 158.75 81.28 0) (effects (font (size 1.27 1.27)) (justify right)))
  (pin "GPIO27" input (at 158.75 83.82 0) (effects (font (size 1.27 1.27)) (justify right)))
  (pin "GPIO28" input (at 158.75 86.36 0) (effects (font (size 1.27 1.27)) (justify right)))
  (pin "GPIO29" input (at 158.75 88.9 0) (effects (font (size 1.27 1.27)) (justify right)))
  (pin "GPIO30" input (at 158.75 91.44 0) (effects (font (size 1.27 1.27)) (justify right)))
  (pin "GPIO31" input (at 158.75 93.98 0) (effects (font (size 1.27 1.27)) (justify right)))
  (pin "GPIO32" input (at 158.75 96.52 0) (effects (font (size 1.27 1.27)) (justify right)))
  (pin "GPIO33" input (at 158.75 99.06 0) (effects (font (size 1.27 1.27)) (justify right)))
  (pin "GPIO34" input (at 158.75 101.6 0) (effects (font (size 1.27 1.27)) (justify right)))
  (pin "GPIO35" input (at 158.75 104.14 0) (effects (font (size 1.27 1.27)) (justify right)))
  (pin "GPIO36" input (at 158.75 106.68 0) (effects (font (size 1.27 1.27)) (justify right)))
  (pin "GPIO37" input (at 158.75 109.22 0) (effects (font (size 1.27 1.27)) (justify right)))
  (pin "GPIO38" input (at 158.75 111.76 0) (effects (font (size 1.27 1.27)) (justify right)))
  (pin "GPIO39" input (at 158.75 114.3 0) (effects (font (size 1.27 1.27)) (justify right)))
  (pin "GPIO42" input (at 158.75 121.92 0) (effects (font (size 1.27 1.27)) (justify right)))
  (pin "GPIO43" input (at 158.75 124.46 0) (effects (font (size 1.27 1.27)) (justify right)))
  (pin "GPIO44" input (at 158.75 135.89 0) (effects (font (size 1.27 1.27)) (justify right)))
  (pin "GPIO45" input (at 158.75 138.43 0) (effects (font (size 1.27 1.27)) (justify right)))
  (pin "GPIO8" input (at 158.75 133.35 0) (effects (font (size 1.27 1.27)) (justify right)))
  (pin "GPIO9" input (at 137.16 92.71 180) (effects (font (size 1.27 1.27)) (justify left)))
  (pin "GPIO10" input (at 137.16 97.79 180) (effects (font (size 1.27 1.27)) (justify left)))
  (pin "GPIO24" input (at 158.75 76.2 0) (effects (font (size 1.27 1.27)) (justify right)))
  (pin "GPIO2" input (at 158.75 128.27 0) (effects (font (size 1.27 1.27)) (justify right)))
  (pin "GPIO3" input (at 158.75 130.81 0) (effects (font (size 1.27 1.27)) (justify right)))
  (pin "GPIO4" input (at 137.16 114.3 180) (effects (font (size 1.27 1.27)) (justify left)))
  (pin "GPIO5" input (at 137.16 106.68 180) (effects (font (size 1.27 1.27)) (justify left)))
  (pin "GPIO6" input (at 137.16 109.22 180) (effects (font (size 1.27 1.27)) (justify left)))
  (pin "GPIO7" input (at 137.16 111.76 180) (effects (font (size 1.27 1.27)) (justify left)))
  (pin "GPIO25" input (at 158.75 78.74 0) (effects (font (size 1.27 1.27)) (justify right)))
  (pin "GPIO40" input (at 158.75 116.84 0) (effects (font (size 1.27 1.27)) (justify right)))
  (pin "GPIO41" input (at 158.75 119.38 0) (effects (font (size 1.27 1.27)) (justify right))))
 (sheet
  (at 187.96 63.5)
  (size 19.05 72.39)
  (exclude_from_sim no)
  (in_bom yes)
  (on_board yes)
  (dnp no)
  (fields_autoplaced yes)
  (stroke (width 0.1524) (type solid))
  (fill (color 0 0 0 0))
  (property "Sheetname" "RP2350A" (at 187.96 62.7884 0) (show_name no) (do_not_autoplace no) (effects (font (size 1.27 1.27)) (justify left bottom)))
  (property "Sheetfile" "rp2350a_slave.kicad_sch" (at 187.96 136.4746 0) (hide yes) (show_name no) (do_not_autoplace no) (effects (font (size 1.27 1.27)) (justify left top)))
  (pin "GPIO1" input (at 187.96 66.04 180) (effects (font (size 1.27 1.27)) (justify left)))
  (pin "GPIO2" input (at 187.96 68.58 180) (effects (font (size 1.27 1.27)) (justify left)))
  (pin "GPIO3" input (at 187.96 71.12 180) (effects (font (size 1.27 1.27)) (justify left)))
  (pin "GPIO4" input (at 187.96 73.66 180) (effects (font (size 1.27 1.27)) (justify left)))
  (pin "GPIO5" input (at 187.96 76.2 180) (effects (font (size 1.27 1.27)) (justify left)))
  (pin "GPIO6" input (at 187.96 78.74 180) (effects (font (size 1.27 1.27)) (justify left)))
  (pin "GPIO7" input (at 187.96 81.28 180) (effects (font (size 1.27 1.27)) (justify left)))
  (pin "GPIO8" input (at 187.96 83.82 180) (effects (font (size 1.27 1.27)) (justify left)))
  (pin "GPIO9" input (at 187.96 86.36 180) (effects (font (size 1.27 1.27)) (justify left)))
  (pin "GPIO12" input (at 187.96 93.98 180) (effects (font (size 1.27 1.27)) (justify left)))
  (pin "GPIO13" input (at 187.96 96.52 180) (effects (font (size 1.27 1.27)) (justify left)))
  (pin "GPIO14" input (at 187.96 99.06 180) (effects (font (size 1.27 1.27)) (justify left)))
  (pin "GPIO15" input (at 187.96 101.6 180) (effects (font (size 1.27 1.27)) (justify left)))
  (pin "GPIO16" input (at 187.96 104.14 180) (effects (font (size 1.27 1.27)) (justify left)))
  (pin "GPIO17" input (at 187.96 106.68 180) (effects (font (size 1.27 1.27)) (justify left)))
  (pin "GPIO18" input (at 187.96 109.22 180) (effects (font (size 1.27 1.27)) (justify left)))
  (pin "GPIO19" input (at 187.96 111.76 180) (effects (font (size 1.27 1.27)) (justify left)))
  (pin "GPIO20" input (at 187.96 114.3 180) (effects (font (size 1.27 1.27)) (justify left)))
  (pin "GPIO21" input (at 187.96 116.84 180) (effects (font (size 1.27 1.27)) (justify left)))
  (pin "GPIO23" input (at 187.96 121.92 180) (effects (font (size 1.27 1.27)) (justify left)))
  (pin "GPIO28" input (at 187.96 130.81 180) (effects (font (size 1.27 1.27)) (justify left)))
  (pin "GPIO29" input (at 187.96 133.35 180) (effects (font (size 1.27 1.27)) (justify left)))
  (pin "RUN" input (at 187.96 124.46 180) (effects (font (size 1.27 1.27)) (justify left)))
  (pin "GPIO10" input (at 187.96 88.9 180) (effects (font (size 1.27 1.27)) (justify left)))
  (pin "GPIO11" input (at 187.96 91.44 180) (effects (font (size 1.27 1.27)) (justify left)))
  (pin "GPIO27" input (at 187.96 128.27 180) (effects (font (size 1.27 1.27)) (justify left)))
  (pin "D+" input (at 207.01 66.04 0) (effects (font (size 1.27 1.27)) (justify right)))
  (pin "D-" input (at 207.01 68.58 0) (effects (font (size 1.27 1.27)) (justify right)))
  (pin "GPIO22" input (at 187.96 119.38 180) (effects (font (size 1.27 1.27)) (justify left))))
 (sheet
  (at 99.06 120.65)
  (size 12.7 7.62)
  (exclude_from_sim no)
  (in_bom yes)
  (on_board yes)
  (dnp no)
  (fields_autoplaced yes)
  (stroke (width 0.1524) (type solid))
  (fill (color 0 0 0 0))
  (property "Sheetname" "USB Master" (at 99.06 119.9384 0) (show_name no) (do_not_autoplace no) (effects (font (size 1.27 1.27)) (justify left bottom)))
  (property "Sheetfile" "usb.kicad_sch" (at 99.06 128.8546 0) (hide yes) (show_name no) (do_not_autoplace no) (effects (font (size 1.27 1.27)) (justify left top)))
  (pin "D+" input (at 111.76 123.19 0) (effects (font (size 1.27 1.27)) (justify right)))
  (pin "D-" input (at 111.76 125.73 0) (effects (font (size 1.27 1.27)) (justify right))))
 (sheet
  (at 99.06 90.17)
  (size 12.7 10.16)
  (exclude_from_sim no)
  (in_bom yes)
  (on_board yes)
  (dnp no)
  (fields_autoplaced yes)
  (stroke (width 0.1524) (type solid))
  (fill (color 0 0 0 0))
  (property "Sheetname" "TDA Audio" (at 99.06 89.4584 0) (show_name no) (do_not_autoplace no) (effects (font (size 1.27 1.27)) (justify left bottom)))
  (property "Sheetfile" "audio.kicad_sch" (at 99.06 100.9146 0) (hide yes) (show_name no) (do_not_autoplace no) (effects (font (size 1.27 1.27)) (justify left top)))
  (pin "TDA_DATA" input (at 111.76 92.71 0) (effects (font (size 1.27 1.27)) (justify right)))
  (pin "TDA_LRCK" input (at 111.76 95.25 0) (effects (font (size 1.27 1.27)) (justify right)))
  (pin "TDA_SCLK" input (at 111.76 97.79 0) (effects (font (size 1.27 1.27)) (justify right))))
 (sheet
  (at 99.06 104.14)
  (size 12.7 12.7)
  (exclude_from_sim no)
  (in_bom yes)
  (on_board yes)
  (dnp no)
  (fields_autoplaced yes)
  (stroke (width 0.1524) (type solid))
  (fill (color 0 0 0 0))
  (property "Sheetname" "SD" (at 99.06 103.4284 0) (show_name no) (do_not_autoplace no) (effects (font (size 1.27 1.27)) (justify left bottom)))
  (property "Sheetfile" "sd.kicad_sch" (at 99.06 117.4246 0) (hide yes) (show_name no) (do_not_autoplace no) (effects (font (size 1.27 1.27)) (justify left top)))
  (pin "CDDAT3" input (at 111.76 106.68 0) (effects (font (size 1.27 1.27)) (justify right)))
  (pin "CLK" input (at 111.76 109.22 0) (effects (font (size 1.27 1.27)) (justify right)))
  (pin "CMD" input (at 111.76 111.76 0) (effects (font (size 1.27 1.27)) (justify right)))
  (pin "DAT0" input (at 111.76 114.3 0) (effects (font (size 1.27 1.27)) (justify right))))
 (sheet_instances
  (path ""
   (page "1")))
 (embedded_fonts no))
